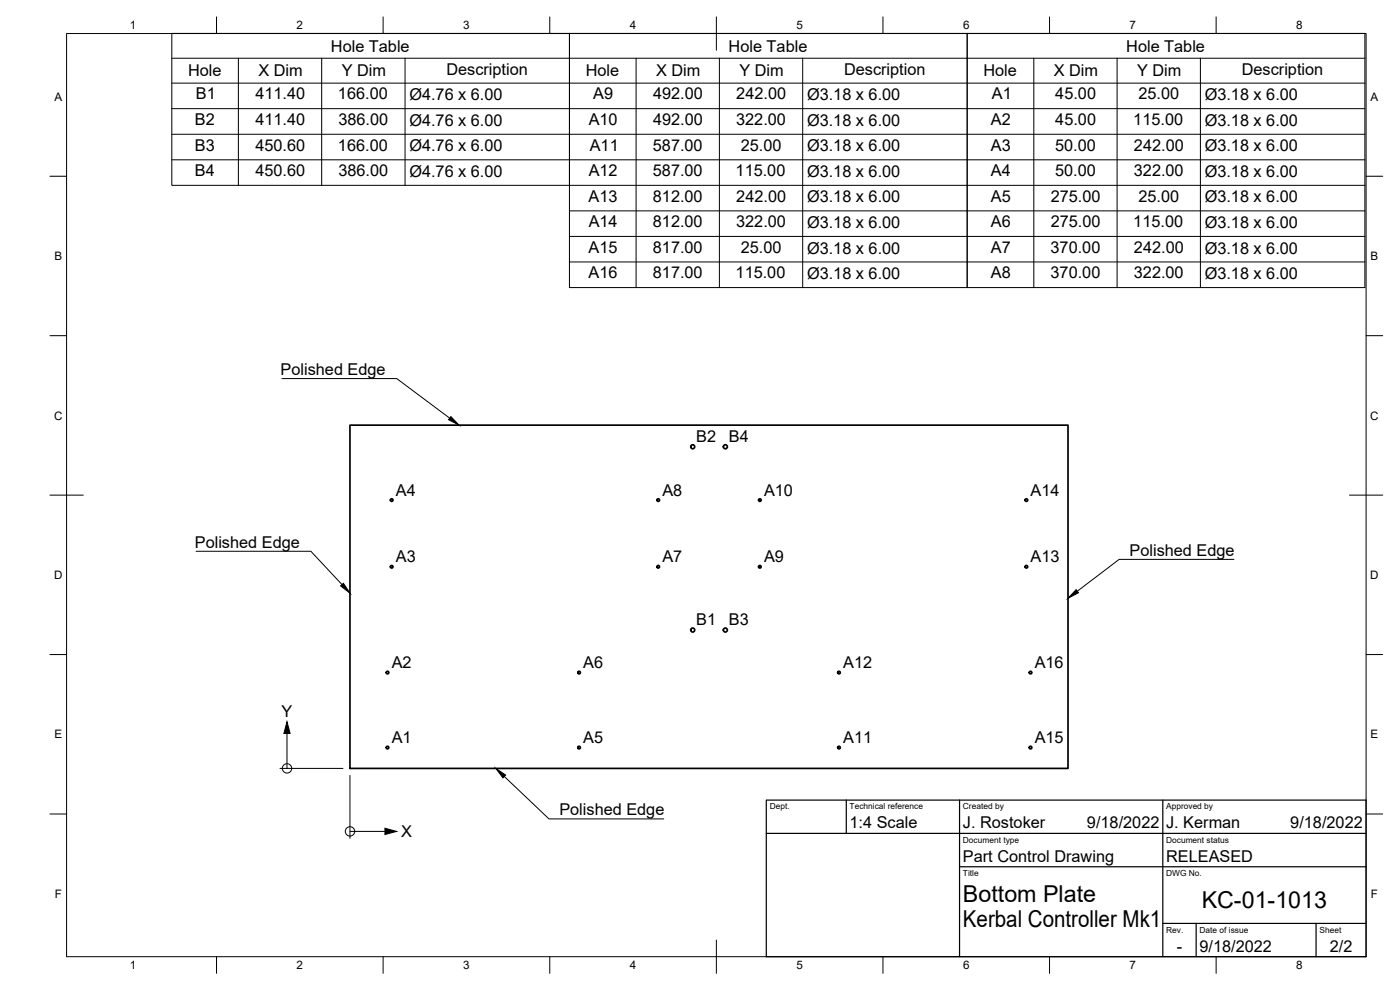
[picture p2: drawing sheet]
<svg xmlns="http://www.w3.org/2000/svg" width="420mm" height="297mm" viewBox="0 0 420 297" stroke-linecap="round" stroke-linejoin="round" font-family="sans-serif">
<!-- layer: Visible -->
<g fill="none" stroke="#000" stroke-width=".51">
<path d="M105 127.6h215.5v103h-215.5z"/>
<circle cx="207.9" cy="134" r=".6"/>
<circle cx="217.7" cy="134" r=".6"/>
<circle cx="117.5" cy="150" r=".39"/>
<circle cx="197.5" cy="150" r=".39"/>
<circle cx="228" cy="150" r=".39"/>
<circle cx="308" cy="150" r=".39"/>
<circle cx="117.5" cy="170" r=".39"/>
<circle cx="197.5" cy="170" r=".39"/>
<circle cx="228" cy="170" r=".39"/>
<circle cx="308" cy="170" r=".39"/>
<circle cx="207.9" cy="189" r=".6"/>
<circle cx="217.7" cy="189" r=".6"/>
<circle cx="116.3" cy="201.8" r=".39"/>
<circle cx="173.8" cy="201.8" r=".39"/>
<circle cx="251.8" cy="201.8" r=".39"/>
<circle cx="309.3" cy="201.8" r=".39"/>
<circle cx="116.3" cy="224.3" r=".39"/>
<circle cx="173.8" cy="224.3" r=".39"/>
<circle cx="251.8" cy="224.3" r=".39"/>
<circle cx="309.3" cy="224.3" r=".39"/>
</g>
<!-- layer: Border -->
<g fill="none" stroke="#000" stroke-width=".3">
<path d="M20 10.1h390v276.9h-390zM65 5.1v5M115 5.1v5M165 5.1v5M215 5.1v10M265 5.1v5M315 5.1v5M365 5.1v5M15 52.9h5M410 52.9h5M15 100.7h5M410 100.7h5"/>
<path d="M15 148.6h10M405 148.6h10M15 196.4h5M410 196.4h5M15 244.2h5M410 244.2h5M65 287v5M115 287v5M165 287v5M215 282.1v9.9M265 287v5M315 287v5"/>
<path d="M365 287v5"/>
</g>
<!-- layer: TitleBlock -->
<path d="M230 240.1h180v46.9h-180zM230 250h180M254 240.1v9.9M288 240.1v46.9M349 240.1v46.9M288 260.1h122M349 277.1h61M359 277.1v9.9M395 277.1v9.9" fill="none" stroke="#000" stroke-width=".36"/>
<!-- layer: Origin Marker -->
<g fill="none" stroke="#000" stroke-width=".3">
<path d="M84 230.6h18.9M86.1 220.1v10.5M105 232.6v19M105 249.5h10.5"/>
<circle cx="86.1" cy="230.5" r="1.41"/>
<circle cx="105" cy="249.4" r="1.41"/>
</g>
<path d="M86.1 216.5l1 3.6h-1.9zM115.5 248.5l3.5 1-3.5 .9z" fill="#000" stroke="#000" stroke-width=".3"/>
<!-- layer: Hole Tables -->
<g fill="none" stroke="#000" stroke-width=".3">
<path d="M51.6 10h358v76.3h-119.3v-76.3v76.3h-119.4v-76.3v45.6h-119.3zM51.6 17.5h358M71.5 17.5v38.1M96.5 17.5v38.1M121.6 17.5v38.1M190.9 17.5v68.8M215.9 17.5v68.8M240.9 17.5v68.8M310.3 17.5v68.8M335.3 17.5v68.8M360.3 17.5v68.8M51.6 24.9h358"/>
<path d="M51.6 32.6h358M51.6 40.3h358M51.6 47.9h358M170.9 55.6h238.7M170.9 63.3h238.7M170.9 70.9h238.7M170.9 78.6h238.7"/>
</g>
<!-- layer: Leaders -->
<path d="M135.3 125l2.5 2.6-3.2-1.7zM102.2 175.8l.9-.8 1.9 3zM323 176.9l.7 .9-3.2 1.7zM148.8 230.6l2.9 1.9-.8 .9z" fill="#000" stroke="#000" stroke-width=".3"/>
<path d="M84.6 113.6h34.5l15.9 11.9M58.8 165.4h34.5l9.3 10M370.3 167.8h-34.4l-12.6 9.6M151.3 233l13.5 12.7h34.4" fill="none" stroke="#000" stroke-width=".3"/>
<g font-size="7">
<text x="289" y="270.6">Bottom Plate</text>
<text x="360.6" y="272.3">KC-01-1013</text>
<text x="289" y="278.1">Kerbal Controller Mk1</text>
</g>
<g font-size="4.9">
<text x="99.3" y="15.5">Hole Table</text>
<text x="218.7" y="15.5">Hole Table</text>
<text x="338" y="15.5">Hole Table</text>
<text x="56.4" y="22.9">Hole</text>
<text x="77.5" y="23">X Dim</text>
<text x="102.6" y="23">Y Dim</text>
<text x="134" y="22.5">Description</text>
<text x="175.8" y="22.9">Hole</text>
<text x="196.9" y="23">X Dim</text>
<text x="221.9" y="23">Y Dim</text>
<text x="253.3" y="22.5">Description</text>
<text x="295.1" y="22.9">Hole</text>
<text x="316.3" y="23">X Dim</text>
<text x="341.2" y="23">Y Dim</text>
<text x="372.7" y="22.5">Description</text>
<text x="58.8" y="29.9">B1</text>
<text x="76.7" y="29.9">411.40</text>
<text x="101.4" y="29.9">166.00</text>
<text x="178" y="29.9">A9</text>
<text x="196" y="29.9">492.00</text>
<text x="221" y="29.9">242.00</text>
<text x="297.7" y="29.9">A1</text>
<text x="316.7" y="29.9">45.00</text>
<text x="341.7" y="29.9">25.00</text>
<text x="122.9" y="30.1">Ø4.76 x 6.00</text>
<text x="242.2" y="30.1">Ø3.18 x 6.00</text>
<text x="361.5" y="30.1">Ø3.18 x 6.00</text>
<text x="58.5" y="37.5">B2</text>
<text x="76.7" y="37.5">411.40</text>
<text x="101.6" y="37.5">386.00</text>
<text x="122.9" y="37.7">Ø4.76 x 6.00</text>
<text x="176.7" y="37.5">A10</text>
<text x="196" y="37.5">492.00</text>
<text x="220.9" y="37.5">322.00</text>
<text x="242.2" y="37.7">Ø3.18 x 6.00</text>
<text x="297.4" y="37.5">A2</text>
<text x="316.7" y="37.5">45.00</text>
<text x="340.1" y="37.5">115.00</text>
<text x="361.5" y="37.7">Ø3.18 x 6.00</text>
<text x="58.5" y="45.2">B3</text>
<text x="76.7" y="45.2">450.60</text>
<text x="101.4" y="45.2">166.00</text>
<text x="122.9" y="45.4">Ø4.76 x 6.00</text>
<text x="177" y="45.2">A11</text>
<text x="195.9" y="45.2">587.00</text>
<text x="222.3" y="45.2">25.00</text>
<text x="242.2" y="45.4">Ø3.18 x 6.00</text>
<text x="297.4" y="45.2">A3</text>
<text x="316.7" y="45.2">50.00</text>
<text x="340.3" y="45.2">242.00</text>
<text x="361.5" y="45.4">Ø3.18 x 6.00</text>
<text x="58.5" y="52.8">B4</text>
<text x="76.7" y="52.9">450.60</text>
<text x="101.6" y="52.9">386.00</text>
<text x="122.9" y="53.1">Ø4.76 x 6.00</text>
<text x="176.7" y="52.9">A12</text>
<text x="195.9" y="52.9">587.00</text>
<text x="220.8" y="52.9">115.00</text>
<text x="242.2" y="53.1">Ø3.18 x 6.00</text>
<text x="297.4" y="52.8">A4</text>
<text x="316.7" y="52.9">50.00</text>
<text x="340.3" y="52.9">322.00</text>
<text x="361.5" y="53.1">Ø3.18 x 6.00</text>
<text x="176.7" y="60.5">A13</text>
<text x="195.9" y="60.5">812.00</text>
<text x="221" y="60.5">242.00</text>
<text x="242.2" y="60.7">Ø3.18 x 6.00</text>
<text x="297.4" y="60.5">A5</text>
<text x="315.3" y="60.5">275.00</text>
<text x="341.7" y="60.5">25.00</text>
<text x="361.5" y="60.7">Ø3.18 x 6.00</text>
<text x="176.7" y="68.2">A14</text>
<text x="195.9" y="68.2">812.00</text>
<text x="220.9" y="68.2">322.00</text>
<text x="242.2" y="68.4">Ø3.18 x 6.00</text>
<text x="297.4" y="68.2">A6</text>
<text x="315.3" y="68.2">275.00</text>
<text x="340.1" y="68.2">115.00</text>
<text x="361.5" y="68.4">Ø3.18 x 6.00</text>
<text x="176.7" y="75.8">A15</text>
<text x="195.9" y="75.8">817.00</text>
<text x="222.3" y="75.8">25.00</text>
<text x="242.2" y="76.1">Ø3.18 x 6.00</text>
<text x="297.4" y="75.8">A7</text>
<text x="315.3" y="75.8">370.00</text>
<text x="340.3" y="75.8">242.00</text>
<text x="361.5" y="76.1">Ø3.18 x 6.00</text>
<text x="176.7" y="83.5">A16</text>
<text x="195.9" y="83.5">817.00</text>
<text x="220.8" y="83.5">115.00</text>
<text x="242.2" y="83.7">Ø3.18 x 6.00</text>
<text x="297.4" y="83.5">A8</text>
<text x="315.3" y="83.5">370.00</text>
<text x="340.3" y="83.5">322.00</text>
<text x="361.5" y="83.7">Ø3.18 x 6.00</text>
<text x="84.2" y="112.6">Polished Edge</text>
<text x="208.9" y="132.6">B2</text>
<text x="218.7" y="132.6">B4</text>
<text x="118.8" y="148.8">A4</text>
<text x="198.8" y="148.7">A8</text>
<text x="229.3" y="148.7">A10</text>
<text x="309.3" y="148.8">A14</text>
<text x="58.5" y="164.4">Polished Edge</text>
<text x="339" y="166.8">Polished Edge</text>
<text x="118.8" y="168.7">A3</text>
<text x="198.8" y="168.8">A7</text>
<text x="229.3" y="168.7">A9</text>
<text x="309.3" y="168.7">A13</text>
<text x="208.9" y="187.6">B1</text>
<text x="218.7" y="187.6">B3</text>
<text x="117.6" y="200.5">A2</text>
<text x="175" y="200.5">A6</text>
<text x="253" y="200.5">A12</text>
<text x="310.5" y="200.5">A16</text>
<text x="84.5" y="215.1">Y</text>
<text x="117.6" y="223">A1</text>
<text x="175" y="223">A5</text>
<text x="253" y="223">A11</text>
<text x="310.5" y="223">A15</text>
<text x="167.9" y="244.7">Polished Edge</text>
<text x="120.4" y="251.2">X</text>
<text x="255" y="248.5">1:4 Scale</text>
<text x="289" y="248.5">J. Rostoker</text>
<text x="326.2" y="248.5">9/18/2022</text>
<text x="350" y="248.5">J. Kerman</text>
<text x="387.2" y="248.5">9/18/2022</text>
<text x="289" y="258.6">Part Control Drawing</text>
<text x="350" y="258.6">RELEASED</text>
<text x="353.2" y="285.7">-</text>
<text x="360" y="285.5">9/18/2022</text>
<text x="399.1" y="285.7">2/2</text>
</g>
<g font-size="3.5">
<text x="39" y="8.8">1</text>
<text x="89" y="8.8">2</text>
<text x="139" y="8.8">3</text>
<text x="189" y="8.8">4</text>
<text x="239" y="8.8">5</text>
<text x="289" y="8.8">6</text>
<text x="339" y="8.8">7</text>
<text x="389" y="8.8">8</text>
<text x="16.3" y="30.2">A</text>
<text x="411.3" y="30.2">A</text>
<text x="16.3" y="78">B</text>
<text x="411.3" y="78">B</text>
<text x="16.2" y="125.9">C</text>
<text x="411.2" y="125.9">C</text>
<text x="16.2" y="173.7">D</text>
<text x="411.2" y="173.7">D</text>
<text x="16.3" y="221.6">E</text>
<text x="411.3" y="221.6">E</text>
<text x="16.4" y="269.4">F</text>
<text x="411.4" y="269.4">F</text>
<text x="39" y="290.8">1</text>
<text x="89" y="290.8">2</text>
<text x="139" y="290.8">3</text>
<text x="189" y="290.8">4</text>
<text x="239" y="290.8">5</text>
<text x="289" y="290.8">6</text>
<text x="339" y="290.8">7</text>
<text x="389" y="290.8">8</text>
</g>
<g font-size="2.5">
<text x="231" y="242.9">Dept.</text>
<text x="255" y="242.9">Technical reference</text>
<text x="289" y="242.9">Created by</text>
<text x="350" y="242.9">Approved by</text>
<text x="289" y="252.8">Document type</text>
<text x="350" y="252.8">Document status</text>
<text x="289" y="262.9">Title</text>
<text x="350" y="262.9">DWG No.</text>
<text x="350" y="279.9">Rev.</text>
<text x="360" y="279.9">Date of issue</text>
<text x="396" y="279.9">Sheet</text>
</g>
</svg>
